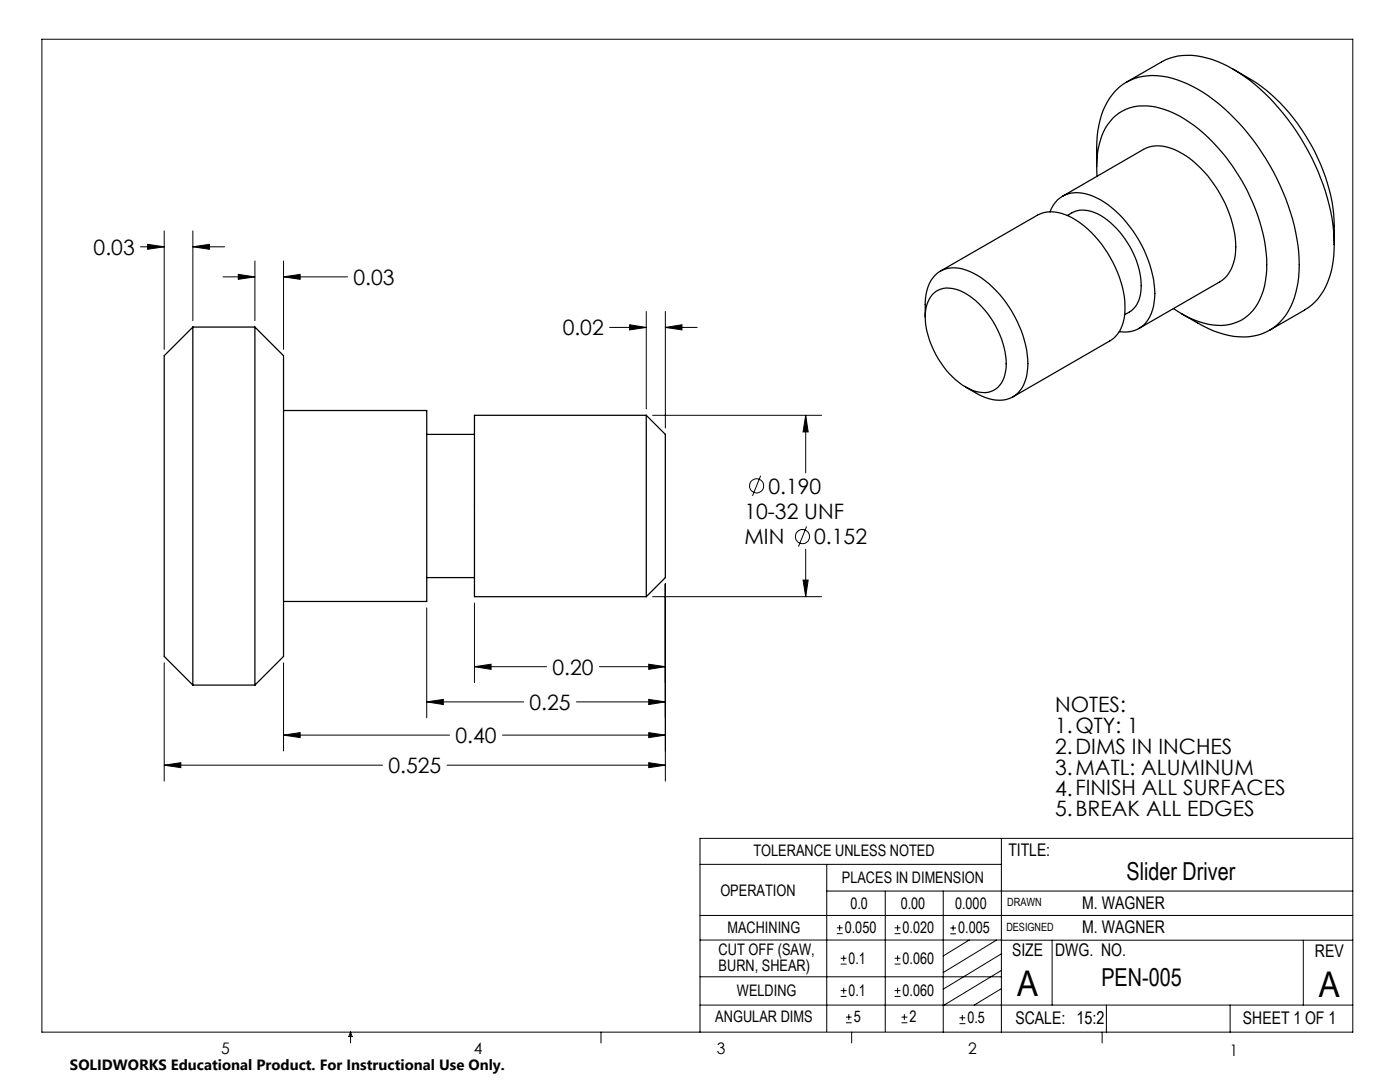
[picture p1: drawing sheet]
<svg xmlns="http://www.w3.org/2000/svg" width="279mm" height="216mm" viewBox="0 0 279 216" stroke-linecap="round" stroke-linejoin="round" font-family="sans-serif">
<g fill="none" stroke="#000" stroke-width=".2">
<path d="M8.4 7.8h261.6v198.2h-261.6zM28 49.2h4.8M29.5 48.8l3.3 .4-3.3 .5zM32.8 46.1v23.6M38.5 49.2l3.3-.4v.9zM38.5 46.1v17.9M38.5 49.2h6.3M44.5 55.2h6.4M47.6 54.8l3.3 .4-3.3 .5zM50.9 52.1v11.9M56.6 55.2l3.3-.4v.9zM56.6 52.1v17.6"/>
<path d="M56.6 55.2h12.8M121.7 65.3h7.3M125.7 64.8l3.3 .5-3.3 .5zM129 62.2v19.4M132.8 65.3l3.3-.5v1zM132.8 62.2v23.2M132.8 65.3h6.3M130.2 82.9h33.8M151.8 94.9l-1.6 4.1M160.8 82.9l.5 3.3h-1zM160.8 82.9v11.5M130.2 119.1h33.8"/>
<path d="M132.8 116.5v39.4M160.3 115.7h1l-.5 3.4zM160.8 109.6v9.5M161 105.1l-1.7 4M32.8 132.3v23.6M56.6 132.3v17.6M85.2 121.3v21.9M94.7 133l3.3-.5v1.1zM94.7 120.3v15.9M94.7 133h14.4M119.6 133h13.2M129.5 139.6l3.3 .5-3.3 .5z"/>
<path d="M129.5 132.5l3.3 .5-3.3 .6zM32.8 152.7l3.3-.5v1zM32.8 152.7h43.5M56.6 146.7l3.3-.5v1zM56.6 146.7h33.1M85.2 140.1l3.3-.5v1zM85.2 140.1h19.3M89.2 152.7h43.6M100.3 146.7h32.5M115 140.1h17.8M129.5 146.2l3.3 .5-3.3 .5zM129.5 152.2l3.3 .5-3.3 .5z"/>
<path d="M139.7 172.5h60.1M165 177.8h105M165 172.5v33.3M176.7 177.8v28M188.2 177.8v28.2M199.8 167.3v38.7M270 167.3h-130.3v38.7M139.7 182.7h130.3M139.7 187.6h60.2M139.7 194.9h60.1M167 186.3h1.2M167 185.1h1.2"/>
<path d="M167.6 184.6v1.1M167.8 198.8h1.1M167.8 197.7h1.1M167.8 192.4h1.1M167.8 191.2h1.1M168.4 190.6v1.2M168.4 197.1v1.2M178.5 198.8h1.2M178.5 197.7h1.2M178.5 192.4h1.2M178.5 191.2h1.2M178.5 186.3h1.2"/>
<path d="M178.5 185.1h1.2M179.1 184.6v1.1M179.1 190.6v1.2M179.1 197.1v1.2M189.7 185.2h1.1M189.7 186.3h1.1M190.2 184.6v1.1M193.4 187.6l-5.2 3.1M198.9 187.6l-10.7 6.5M199.8 187.6h70.2M199.8 197.3l-5.4 3.3M199.8 193.6l-11.6 7.1"/>
<path d="M199.8 190.3l-11.6 7.1M210 187.6v13M260.1 187.6v13M70 206v2.1M70 206l.3 .8h-.7zM119.9 206v2.1M139.7 200.6h130.3M168.8 204.1h1.2M168.8 203h1.2M169.4 202.4v1.1M170 206v2.1M179.9 204.1h1.2"/>
<path d="M179.9 203h1.2M180.5 202.4v1.1M191.5 204.3h1.2M191.5 203.1h1.2M192.1 202.5v1.2M220 206v2.1M220.8 200.6v5.4M245.5 200.6v5.4"/>
<circle cx="151" cy="97" r="1.4"/>
<circle cx="160.2" cy="107.1" r="1.41"/>
</g>
<path d="M129.5 146.2l3.3 .5-3.3 .5zM56.6 146.7l3.3-.5v1zM129.5 139.6l3.3 .5-3.3 .5zM85.2 140.1l3.3-.5v1zM129.5 132.5l3.3 .5-3.3 .6zM94.7 133l3.3-.5v1.1zM132.8 65.3l3.3-.5v1zM125.7 64.8l3.3 .5-3.3 .5zM160.8 82.9l.5 3.3h-1zM160.3 115.7h1l-.5 3.4zM129.5 152.2l3.3 .5-3.3 .5zM32.8 152.7l3.3-.5v1zM56.6 55.2l3.3-.4v.9zM47.6 54.8l3.3 .4-3.3 .5zM38.5 49.2l3.3-.4v.9zM29.5 48.8l3.3 .4-3.3 .5z" fill="#000"/>
<g fill="none" stroke="#000" stroke-width=".25">
<path d="M224.8 16.4l7-4a12.7 12.7 0 0 1 11.1-.2 34.7 34.7 0 0 1 14.2 11.7 45.2 45.2 0 0 1 9.1 22.4l.1 2.5M246.1 13.8l3.2 1.9a37.2 37.2 0 0 1 15.6 21 33.1 33.1 0 0 1 1.4 12.1M212.1 39.2l16.1-9.4a7.4 7.4 0 0 1 7.6 .8 23.9 23.9 0 0 1 10.8 18.6 7.9 7.9 0 0 1-3.1 7l-16.2 9.3M218.9 33.2a28.9 28.9 0 0 1 .7-9.4 11.1 11.1 0 0 1 7.6-8.4 15.4 15.4 0 0 1 10.8 1.9 39.3 39.3 0 0 1 14.6 14.3 42.5 42.5 0 0 1 6.7 21.2 16 16 0 0 1-3.9 11.5 10.6 10.6 0 0 1-10.1 2.7l-3.1-1-1-.4-5.4-3M218.9 35.2a16.4 16.4 0 0 1 2.2-10.3 8.8 8.8 0 0 1 9.5-3.6 25.5 25.5 0 0 1 13.2 9 38.2 38.2 0 0 1 9 21.4 15.2 15.2 0 0 1-2.7 10.2 9 9 0 0 1-9.9 2.6l-2.9-1.1-3.1-1.8M186 58.9a4.6 4.6 0 0 1 5.4-1 17.3 17.3 0 0 1 9.3 13.1 7.3 7.3 0 0 1-1.6 6.3 4.9 4.9 0 0 1-5.7 .3 17.4 17.4 0 0 1-8.7-15.1l.4-2zM187.6 54.1l19.4-11.2a7 7 0 0 1 7.1 .6 22.6 22.6 0 0 1 10.4 17.4 7.5 7.5 0 0 1-2.9 7.1l-19.5 11.2M209.6 42.3a5.7 5.7 0 0 1 7.8-3.4 19.7 19.7 0 0 1 9.9 9 20 20 0 0 1 2.9 13.2 6 6 0 0 1-4.7 5.1h-2.1M213 43a6 6 0 0 1 7.3 .4 17.6 17.6 0 0 1 7.4 14.4 5.3 5.3 0 0 1-3.3 5M266.3 48.8a16.1 16.1 0 0 1-3.9 11.5l-2 1.6-7 4M38.5 65.3v71.4M38.5 65.3l-5.7 5.7v60l5.7 5.7"/>
<path d="M38.5 65.3h12.4M50.9 65.3v71.4M50.9 65.3l5.7 5.7v60l-5.7 5.7M184.6 63.3v-2.6a7 7 0 0 1 3.5-6.8 7.6 7.6 0 0 1 7 1.1 22.6 22.6 0 0 1 10 17.6 7.5 7.5 0 0 1-2.6 6.4 7.2 7.2 0 0 1-7.6-.5l-2.2-1.3M56.6 81.9h28.6v38.1h-28.6M85.2 86.7h9.5M129 82.9h-34.3v36.2h34.3M129 82.9v36.2M129 82.9l3.8 3.8v28.6l-3.8 3.8M85.2 115.3h9.5M38.5 136.7h12.4"/>
</g>
<g font-size="7.1">
<text x="203" y="198.7">A</text>
<text x="263.2" y="198.9">A</text>
</g>
<g font-size="4.9">
<text x="224.8" y="175.7">Slider Driver</text>
<text x="219.8" y="196.7">PEN-005</text>
</g>
<g font-size="4.2">
<text x="18.7" y="50.8">0.03</text>
<text x="70.5" y="56.8">0.03</text>
<text x="112.3" y="66.9">0.02</text>
<text x="153.3" y="98.5">0.190</text>
<text x="148.6" y="103.6">10-32 UNF</text>
<text x="148.6" y="108.6">MIN</text>
<text x="162.5" y="108.6">0.152</text>
<text x="110.3" y="134.6">0.20</text>
<text x="105.7" y="141.6">0.25</text>
<text x="210.6" y="142">NOTES:</text>
<text x="90.9" y="148.3">0.40</text>
<text x="210.6" y="146.2">1.QTY: 1</text>
<text x="77.5" y="154.3">0.525</text>
<text x="210.6" y="150.4">2.DIMS IN INCHES</text>
<text x="210.6" y="154.6">3.MATL: ALUMINUM</text>
<text x="210.6" y="158.7">4.FINISH ALL SURFACES</text>
<text x="210.6" y="162.9">5.BREAK ALL EDGES</text>
</g>
<g font-size="3.5">
<text x="201.2" y="170.7">TITLE:</text>
<text x="216" y="181.4">M. WAGNER</text>
<text x="202" y="190.8">SIZE</text>
<text x="210.6" y="190.8">DWG. NO.</text>
<text x="216" y="186.2">M. WAGNER</text>
<text x="262.4" y="190.9">REV</text>
<text x="202.7" y="204.4">SCALE: 15:2</text>
<text x="248.1" y="204.4">SHEET 1 OF 1</text>
</g>
<g font-size="3.2">
<text x="150.4" y="170.8">TOLERANCE UNLESS NOTED</text>
<text x="143.8" y="178.9">OPERATION</text>
<text x="168" y="176.2">PLACES IN DIMENSION</text>
<text x="169.7" y="181.4">0.0</text>
<text x="179.8" y="181.4">0.00</text>
<text x="190.6" y="181.4">0.000</text>
<text x="143.4" y="190.5">CUT OFF (SAW,</text>
<text x="145.2" y="186.2">MACHINING</text>
<text x="168.6" y="186.2">0.050</text>
<text x="180.1" y="186.2">0.020</text>
<text x="191.2" y="186.2">0.005</text>
<text x="143.4" y="193.7">BURN, SHEAR)</text>
<text x="169.4" y="192.3">0.1</text>
<text x="180.1" y="192.3">0.060</text>
<text x="147.1" y="198.7">WELDING</text>
<text x="169.4" y="198.7">0.1</text>
<text x="180.1" y="198.7">0.060</text>
<text x="142.8" y="204">ANGULAR DIMS</text>
<text x="170.4" y="204">5</text>
<text x="181.5" y="204">2</text>
<text x="193.1" y="204.2">0.5</text>
<text x="44.2" y="210.4">5</text>
<text x="94.6" y="210.3">4</text>
<text x="143.1" y="210.4">3</text>
<text x="193.2" y="210.3">2</text>
<text x="245.4" y="210.6">1</text>
</g>
<text font-size="3" x="14" y="213.5">SOLIDWORKS Educational Product. For Instructional Use Only.</text>
<g font-size="2.3">
<text x="200.8" y="185.7">DESIGNED</text>
<text x="201" y="180.9">DRAWN</text>
</g>
</svg>
